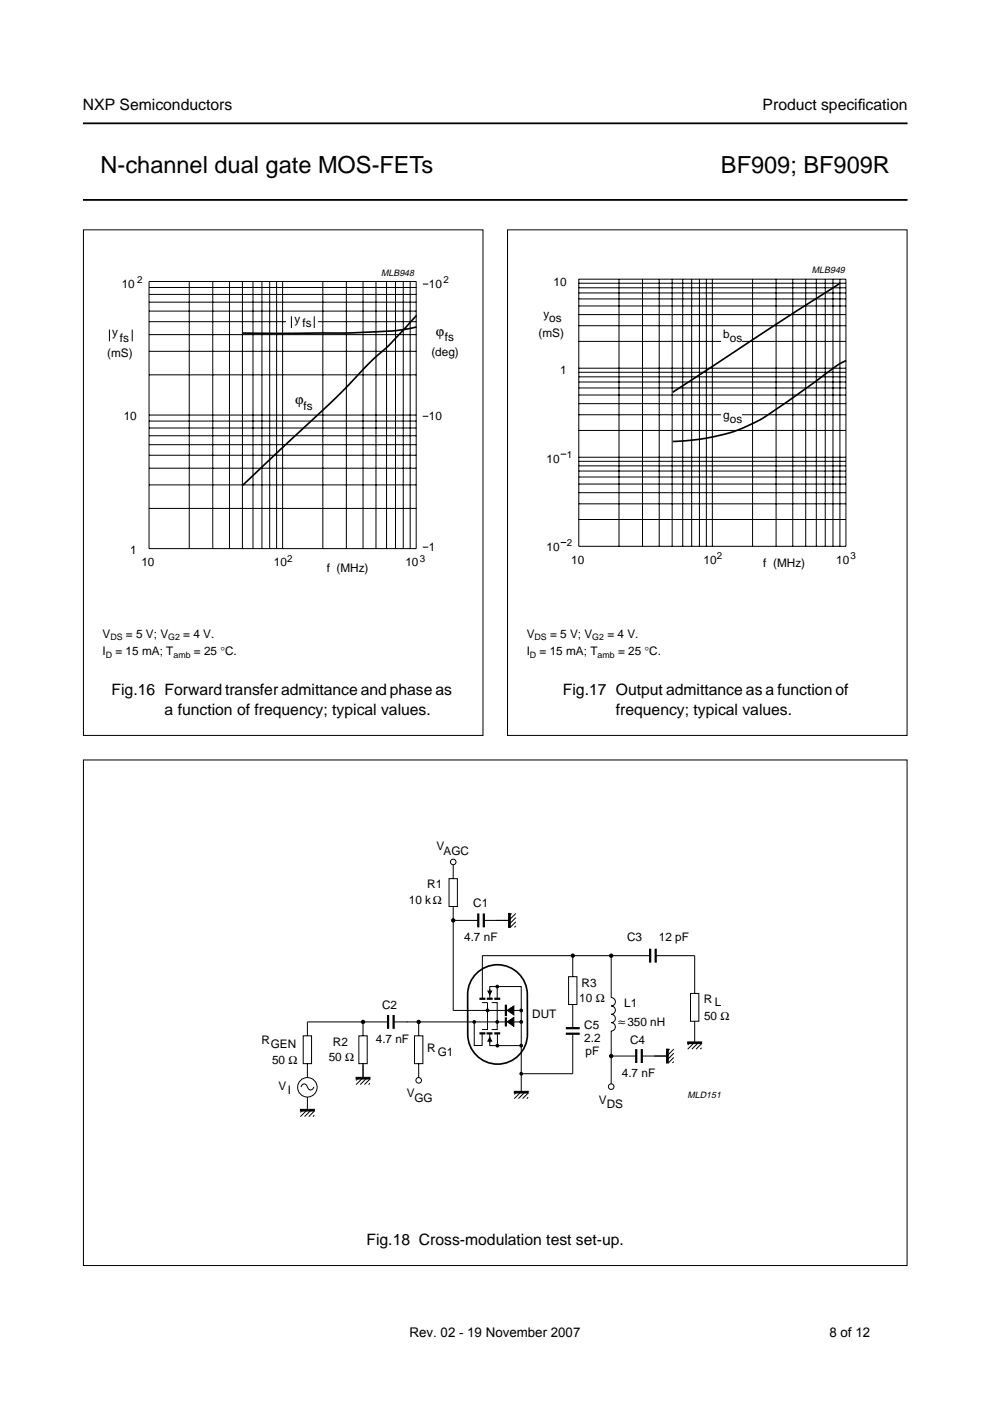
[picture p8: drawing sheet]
<svg xmlns="http://www.w3.org/2000/svg" width="210mm" height="297mm" viewBox="0 0 210 297" stroke-linecap="round" stroke-linejoin="round" font-family="sans-serif">
<path d="M17.6 26.2h174.8M17.6 42.4h174.8" fill="none" stroke="#000" stroke-width=".38"/>
<g fill="#fff">
<path d="M23.7 145.2h72.7v10.8h-72.7z" fill-rule="evenodd"/>
<path d="M21.8 133.6h77.4v8.2h-77.4z" fill-rule="evenodd"/>
</g>
<g fill="none" stroke="#000" stroke-width=".21">
<path d="M31.6 59.7h56.6v56.6h-56.6zM40.1 59.7v56.6M45.1 59.7v56.6M48.7 59.7v56.6M51.4 59.7v56.6M53.6 59.7v56.6M55.5 59.7v56.6M57.2 59.7v56.6M58.6 59.7v56.6M59.9 59.7v56.6M68.4 59.7v56.6M73.4 59.7v56.6"/>
<path d="M77 59.7v56.6M79.7 59.7v56.6M82 59.7v56.6M83.9 59.7v56.6M85.5 59.7v56.6M87 59.7v56.6M31.6 79.5h56.6M31.6 74.5h56.6M31.6 70.9h56.6M31.6 68.2h56.6M31.6 66h56.6M31.6 64.1h56.6"/>
<path d="M31.6 62.4h56.6M31.6 61h56.6M31.6 88h56.6M31.6 99.3h56.6M31.6 96.5h56.6M31.6 94.3h56.6M31.6 92.4h56.6M31.6 90.7h56.6M31.6 89.3h56.6M31.6 107.8h56.6M31.6 102.8h56.6"/>
</g>
<path d="M60.7 66.5h6.7v3.5h-6.7z" fill="#fff"/>
<path d="M17.7 48.7h84.7v107.2h-84.7zM23.2 69.9v2.5M28 69.9v2.5M61.8 67.1v2.5M66.6 67.1v2.5M89.6 60.2h1.2M89.6 88.3h1.2M89.6 116h1.2" fill="none" stroke="#000" stroke-width=".21"/>
<path d="M88.3 66.9l-5.8 6.3-4 3.6-7 7.3-20 18.8M88.3 69.3l-4.8 .9-9.1 .4h-22.9" fill="none" stroke="#000" stroke-width=".35"/>
<g fill="#fff">
<path d="M119.3 145.2h61.3v10.8h-61.3z" fill-rule="evenodd"/>
<path d="M111.7 133.6h77.4v6.9h-77.4z" fill-rule="evenodd"/>
</g>
<g fill="#fff">
<path d="M179.4 62.2v.9z"/>
<path d="M179.5 63.1h13z"/>
<path d="M179.4 63.1v1.1z"/>
<path d="M108 59.2h84.5v7.1h-84.5z"/>
<circle cx="133.1" cy="60.1" r=".22"/>
<circle cx="133.1" cy="62" r=".22"/>
<circle cx="133.1" cy="63.8" r=".22"/>
<circle cx="133.1" cy="65.7" r=".22"/>
<circle cx="168" cy="60" r=".22"/>
<circle cx="168" cy="61.9" r=".22"/>
<circle cx="168" cy="63.7" r=".22"/>
<circle cx="168" cy="65.6" r=".22"/>
</g>
<g fill="none" stroke="#000" stroke-width=".21">
<path d="M122.7 59.2h56.7v56.6h-56.7zM131.2 59.2v56.6M136.2 59.2v56.6M139.8 59.2v56.6M142.5 59.2v56.6M144.8 59.2v56.6M146.6 59.2v56.6M148.3 59.2v56.6M149.8 59.2v56.6M151 59.2v56.6M159.6 59.2v56.6M164.5 59.2v56.6"/>
<path d="M168.1 59.2v56.6M170.8 59.2v56.6M173.1 59.2v56.6M175 59.2v56.6M176.6 59.2v56.6M178.1 59.2v56.6M122.7 79.9h56.7M122.7 78.9h56.7M122.7 78.1h56.7M122.7 72.4h56.7M122.7 69.1h56.7M122.7 66.7h56.7"/>
<path d="M122.7 64.9h56.7M122.7 63.4h56.7M122.7 62.1h56.7M122.7 61h56.7M122.7 60.1h56.7M118.9 96.3h1.2M122.7 99.9h56.7M122.7 98.8h56.7M122.7 97.8h56.7M122.7 96.9h56.7M122.7 91.3h56.7M122.7 87.9h56.7"/>
<path d="M122.7 85.6h56.7M122.7 83.8h56.7M122.7 82.3h56.7M122.7 81h56.7M118.9 115h1.2M122.7 110.1h56.7M122.7 106.8h56.7M122.7 104.5h56.7M122.7 102.6h56.7M122.7 101.1h56.7"/>
</g>
<g fill="#fff">
<path d="M153 69.3h4.4v3.6h-4.4z"/>
<path d="M153 86.6h4.4v3.6h-4.4z"/>
</g>
<path d="M178.1 60l-12.2 7.9-23.3 15.3M179.4 76.5a44 44 0 0 0-7.4 5l-6.8 4.9a35 35 0 0 1-19.5 7l-3.1 .2" fill="none" stroke="#000" stroke-width=".35"/>
<path d="M107.6 48.7h84.7v107.2h-84.7z" fill="none" stroke="#000" stroke-width=".21"/>
<path d="M73.8 261.8h62.4v6.6h-62.4z" fill-rule="evenodd" fill="#fff"/>
<g fill="none" stroke="#000" stroke-width=".47">
<path d="M101.4 193.7v2.9M102.6 193.7v2.9M82.3 215.2v2.9M83.5 215.2v2.9M101.7 211.8h1.2M101.7 219.1h1.2M103.2 219.1h1.2M103.2 211.8h1.3M104.8 211.8h1.3M104.8 219.1h1.3M107.3 213.3v1.9M107.3 215.7v1.9"/>
<path d="M120 218h2.9M120 219.2h2.9M137.8 201.1v3M139 201.1v3M134.9 222.4v3M136.1 222.4v3"/>
</g>
<g fill="none" stroke="#000" stroke-width=".21">
<path d="M17.7 161.1h174.6v107.2h-174.6zM95.2 186.3h1.8v5.9h-1.8zM96.1 195.1h5.3M96.1 183.3v3M96.1 192.2v22h11.2M108.5 193.7l-.6 .6M109.4 193.7l-1.5 1.4h-5.3M109.4 194.6l-1.5 1.4M109.4 195.4l-1.2 1.2M109.4 196.3l-.3 .3M64.3 219.6h1.8v5.9h-1.8zM76.1 219.6h1.8v5.9h-1.8z"/>
<path d="M77 216.7v2.9M82.3 216.7h-17.1v2.9M87.9 219.6h1.8v5.9h-1.8zM88.8 216.7v2.9M100.6 216.7v5h1.6v-2.6M102.2 212.6h1.2v5.7h-1.2M103.8 219.1v2.6h6.8M103.8 211.8v-2.6h6.7v22.2l-1.5 1.5M104.2 212.6h1.2v5.7h-1.2M105.4 209.2v2.6M105.5 219.1v2.6M107.2 216.7h-23.7"/>
<path d="M108.9 216.7h1.6M108.9 214.2h1.6M120.6 207.1h1.7v5.9h-1.7zM121.4 219.2v8.5h-10.9M121.4 202.6v4.5M121.4 213v5M129.6 202.6v8.9a.89 .89 0 0 1 .9 .9 .89 .89 0 0 1-.9 .9 .88 .88 0 0 1 .9 .9 .88 .88 0 0 1-.9 .9 .88 .88 0 0 1 .9 .8 .88 .88 0 0 1-.9 .9 .89 .89 0 0 1 .9 .9 .89 .89 0 0 1-.9 .9v11.2M137.8 202.6h-35.6l.1 9.2M139 202.6h8.3v8M146.4 210.6h1.8v5.9h-1.8zM147.3 216.5v4.5l-1.5 1.4M63.8 230.5a.69 .69 0 0 1 .7-.7 .69 .69 0 0 1 .7 .7 .69 .69 0 0 0 .7 .6 .69 .69 0 0 0 .7-.6"/>
<path d="M64.3 235.3l-.6 .6M65.2 225.5v3M65.2 232.6v2.7l-1.5 1.4M66.1 235.3l-1.5 1.4M66.6 235.6l-1.1 1.1M66.6 236.4l-.2 .3M76.1 228.5l-.6 .6M77 225.5v3l-1.5 1.5M77.9 228.5l-1.5 1.5M78.4 228.8l-1.1 1.2M78.4 229.7l-.2 .3M88.8 225.5v3"/>
<path d="M109.6 231.4l-.6 .6M111.4 231.4l-1.5 1.5M112 231.7l-1.2 1.2M112 232.6l-.3 .3M129.6 223.9h5.3M142 222.4l-.6 .6M142.9 222.4l-1.5 1.5h-5.3M142.9 223.3l-1.5 1.5M142.9 224.2l-1.2 1.2M142.9 225.1l-.3 .3M146.4 221l-.6 .6M148.2 221l-1.5 1.4"/>
<path d="M148.8 221.3l-1.2 1.1M148.8 222.1l-.3 .3"/>
<circle cx="96.1" cy="182.8" r=".59"/>
<circle cx="65.2" cy="230.5" r="2.07"/>
<circle cx="88.8" cy="229.1" r=".59"/>
<circle cx="129.6" cy="230.4" r=".59"/>
</g>
<g fill="#000" stroke="#000" stroke-width=".21">
<path d="M107.8 193.7h.4v2.9h-.4zM103.4 210.1h.8l-.4 .8zM107.5 214.2l1.4-.9v1.9zM107.5 216.6l1.4-.9v1.9zM63.7 235.2h2.9v.4h-2.9zM75.5 228.4h2.9v.4h-2.9zM103.8 220l.4 .7h-.8zM109 231.4h3v.3h-3zM141.3 222.4h.4v3h-.4zM145.8 220.9h3v.4h-3z"/>
<circle cx="96.1" cy="195.1" r=".35"/>
<circle cx="77" cy="216.7" r=".35"/>
<circle cx="88.8" cy="216.7" r=".35"/>
<circle cx="100.6" cy="216.7" r=".29"/>
<circle cx="103.4" cy="214.2" r=".29"/>
<circle cx="105.4" cy="216.7" r=".29"/>
<circle cx="105.4" cy="209.2" r=".29"/>
<circle cx="110.5" cy="216.7" r=".29"/>
<circle cx="110.5" cy="214.2" r=".29"/>
<circle cx="121.4" cy="202.6" r=".35"/>
<circle cx="129.6" cy="202.6" r=".35"/>
<circle cx="105.5" cy="221.7" r=".29"/>
<circle cx="110.5" cy="221.7" r=".29"/>
<circle cx="110.5" cy="227.7" r=".29"/>
<circle cx="129.6" cy="223.9" r=".35"/>
</g>
<path d="M103.8 220v1.1M103.8 209.7v1.2" fill="none" stroke="#000" stroke-width=".23"/>
<path d="M101 206.4a6.3 6.3 0 0 1 6.9-1.4 6.3 6.3 0 0 1 3.9 5.9v8.4a6.3 6.3 0 0 1-6.3 6.3 6.3 6.3 0 0 1-6.3-6.3l-.1-8.4a6.3 6.3 0 0 1 1.9-4.5z" fill="none" stroke="#000" stroke-width=".35"/>
<g font-size="5">
<text x="21.3" y="36.6">N-channel dual gate MOS-FETs</text>
<text x="152.9" y="36.6">BF909; BF909R</text>
</g>
<g font-size="3.3">
<text x="17.6" y="23.4">NXP Semiconductors</text>
<text x="161.7" y="23.4">Product specif</text>
<text x="181.9" y="23.4">ication</text>
<text x="23.7" y="147.4">Fig.16 Forward transfer admittance and phase as</text>
<text x="119.3" y="147.4">Fig.17 Output admittance as a function of</text>
<text x="34.9" y="151.6">a function of frequency; typical values.</text>
<text x="130.6" y="151.6">frequency; typical values.</text>
<text x="77.7" y="264">Fig.18 Cross-modulation test set-up.</text>
</g>
<g font-size="2.9">
<text x="92.4" y="71.1">ϕ</text>
<text x="62.6" y="85.6">ϕ</text>
<text x="131.1" y="217.5">≈</text>
</g>
<g font-size="2.8">
<text x="86.8" y="283.4">Rev. 02 - 19 November 2007</text>
<text x="175.9" y="283.4">8 of 12</text>
</g>
<g font-size="2.5">
<text x="25.8" y="61">10</text>
<text x="90.9" y="61">10</text>
<text x="117.3" y="60.6">10</text>
<text x="23.8" y="71.3">y</text>
<text x="62.5" y="68.5">y</text>
<text x="64.1" y="69.3">fs</text>
<text x="114.2" y="71.5">(mS)</text>
<text x="115.2" y="67.4">y</text>
<text x="116.5" y="68.3">os</text>
<text x="153.3" y="71.6">b</text>
<text x="22.7" y="75.7">(mS)</text>
<text x="25.4" y="72.4">fs</text>
<text x="91.5" y="75.5">(deg)</text>
<text x="94.3" y="72.3">fs</text>
<text x="154.8" y="72.4">os</text>
<text x="118.7" y="79.3">1</text>
<text x="26.2" y="89.1">10</text>
<text x="64.4" y="87">fs</text>
<text x="90.9" y="89">10</text>
<text x="153.3" y="88.8">g</text>
<text x="154.8" y="89.7">os</text>
<text x="115.9" y="98.1">10</text>
<text x="27.6" y="117.4">1</text>
<text x="90.9" y="116.8">1</text>
<text x="115.9" y="116.8">10</text>
<text x="121.1" y="119.6">10</text>
<text x="149.2" y="119.6">10</text>
<text x="177.3" y="119.6">10</text>
<text x="30" y="120.1">10</text>
<text x="58.1" y="120.1">10</text>
<text x="69.3" y="121.3">f (MHz)</text>
<text x="86" y="120.1">10</text>
<text x="161.8" y="120.2">f (MHz)</text>
<text x="21.8" y="135.2">V</text>
<text x="26.7" y="135.2">= 5 V; V</text>
<text x="38.9" y="135.2">= 4 V.</text>
<text x="111.7" y="135.2">V</text>
<text x="116.6" y="135.2">= 5 V; V</text>
<text x="128.8" y="135.2">= 4 V.</text>
<text x="21.8" y="139">I</text>
<text x="24.5" y="139">= 15 mA; T</text>
<text x="41.1" y="139">= 25 °C.</text>
<text x="111.7" y="139">I</text>
<text x="114.4" y="139">= 15 mA; T</text>
<text x="131" y="139">= 25 °C.</text>
<text x="92.6" y="180.2">V</text>
<text x="94" y="181.2">AGC</text>
<text x="86.7" y="191.6">10 kΩ</text>
<text x="90.6" y="188.3">R1</text>
<text x="100.4" y="192.3">C1</text>
<text x="98.4" y="199.5">4.7 nF</text>
<text x="133" y="199.6">C3</text>
<text x="139.7" y="199.6">12 pF</text>
<text x="123.3" y="209.2">R3</text>
<text x="81" y="213.8">C2</text>
<text x="112.9" y="215.8">DUT</text>
<text x="122.8" y="212.4">10 Ω</text>
<text x="132.3" y="213.6">L1</text>
<text x="149.3" y="212.7">R</text>
<text x="151.5" y="213.4">L</text>
<text x="55.5" y="221.3">R</text>
<text x="70.6" y="221.7">R2</text>
<text x="79.7" y="221.1">4.7 nF</text>
<text x="123.9" y="221">2.2</text>
<text x="123.9" y="218.2">C5</text>
<text x="133" y="217.5">350 nH</text>
<text x="133.6" y="221.3">C4</text>
<text x="149.3" y="216.3">50 Ω</text>
<text x="57.4" y="222.2">GEN</text>
<text x="57.7" y="225.5">50 Ω</text>
<text x="69.7" y="224.9">50 Ω</text>
<text x="90.5" y="223.1">R</text>
<text x="92.8" y="223.9">G1</text>
<text x="124.1" y="223.7">pF</text>
<text x="59.1" y="231.1">V</text>
<text x="61" y="231.9">I</text>
<text x="86.3" y="232.5">V</text>
<text x="87.9" y="233.6">GG</text>
<text x="127" y="234">V</text>
<text x="131.8" y="228.3">4.7 nF</text>
<text x="128.7" y="235">DS</text>
</g>
<g font-size="2.1">
<text x="29.1" y="59.9">2</text>
<text x="94.1" y="59.9">2</text>
<text x="120.2" y="97">1</text>
<text x="60.9" y="119.1">2</text>
<text x="89" y="119.1">3</text>
<text x="120.2" y="115.8">2</text>
<text x="152" y="118.6">2</text>
<text x="180.3" y="118.6">3</text>
</g>
<text font-size="2.1" fill="#fff" x="109.1" y="61.7">handbook, halfpage</text>
<g font-size="1.9">
<text x="80.8" y="58.5">MLB948</text>
<text x="172.2" y="57.8">MLB949</text>
<text x="23.4" y="135.7">DS</text>
<text x="35.7" y="135.7">G2</text>
<text x="113.3" y="135.7">DS</text>
<text x="125.6" y="135.7">G2</text>
<text x="22.4" y="139.4">D</text>
<text x="36.8" y="139.4">amb</text>
<text x="112.4" y="139.4">D</text>
<text x="126.7" y="139.4">amb</text>
<text x="145.8" y="232.9">MLD151</text>
</g>
</svg>
